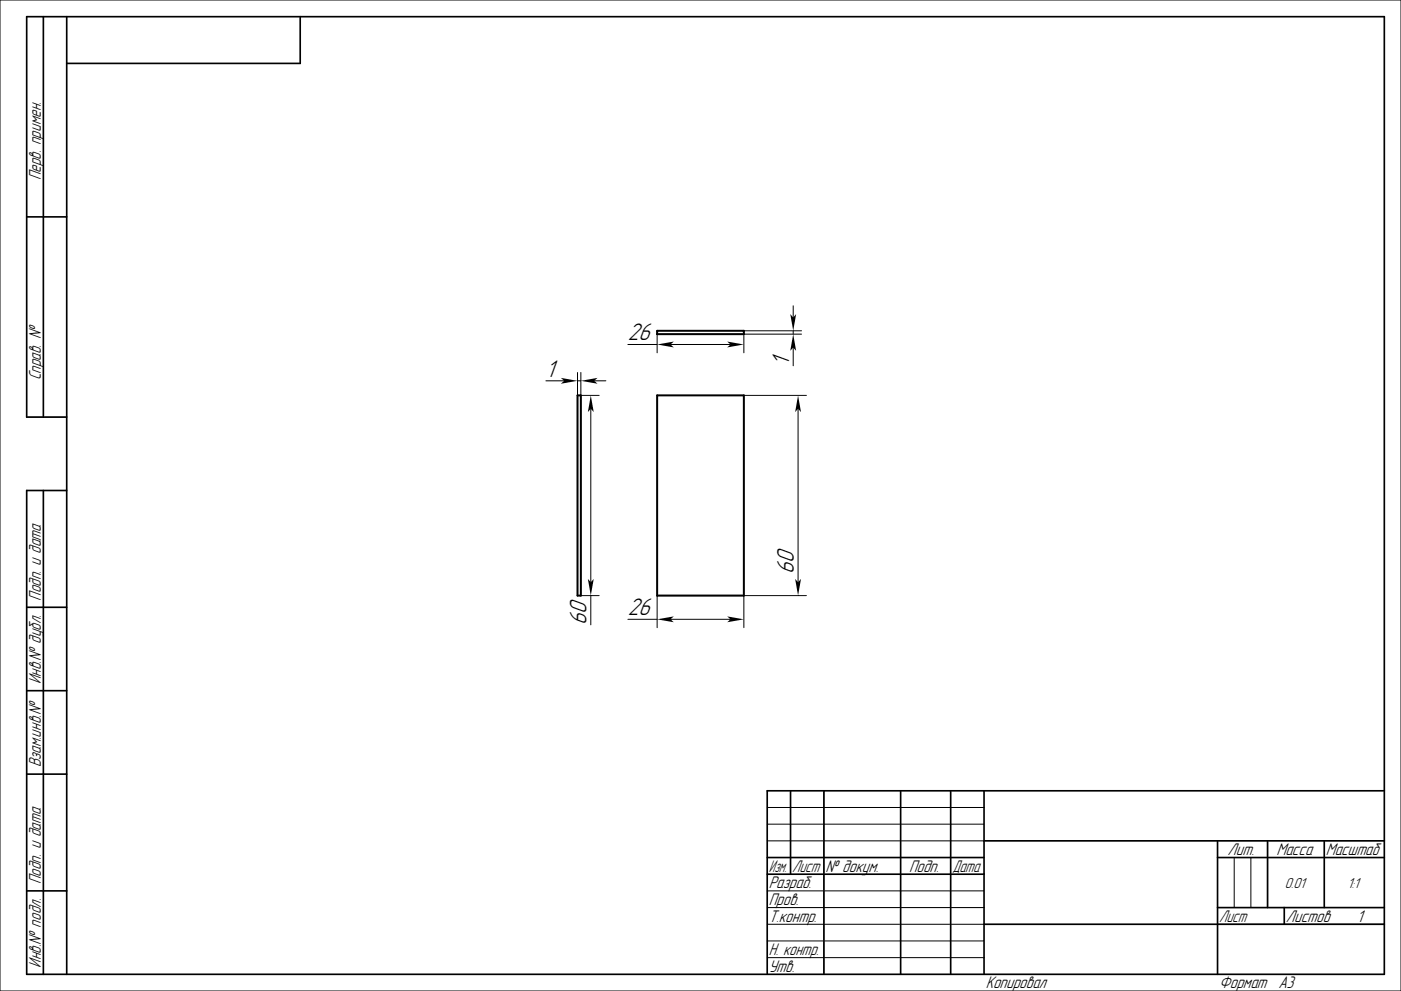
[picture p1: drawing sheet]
<svg xmlns="http://www.w3.org/2000/svg" width="420mm" height="297mm" viewBox="0 0 420 297" stroke-linecap="round" stroke-linejoin="round" font-family="sans-serif">
<g fill="none" stroke="#000" stroke-width=".3">
<path d="M0 0h420v297h-420zM223 99.1h17.3M237.8 91.6v3.5M237.8 99.1v1M163.6 114.1h5.5M173.1 114.1h1M173.1 111.6v6.9M174.1 111.6v6.9h5.5M178.1 114.1h3.5M188.2 103.2h8.8M197 100.1v5.6M201 103.2h18"/>
<path d="M223 118.5h18.7M237.8 104.1v5.5M240.3 100.1h-17.3v5.6M177.1 122.5v52M239.2 122.5v52M174.1 178.5h5.5M177.1 178.5v8.8M197 178.5v9.6M241.7 178.5h-18.7v9.6M188.2 185.6h8.8M201 185.6h18M230 252h65"/>
<path d="M230 242h65M230 247h65M370 257v15M375 257v15M230 277h65M230 267h65M230 272h65M365 277h50M230 282h65M230 287h65"/>
</g>
<g fill="none" stroke="#000" stroke-width=".5">
<path d="M13 5v120M20 5v287M90 5v14h-70M8 65h12M20 125h-12v-120h407v287h-407v-145h12M13 147v145M8 182h12M8 207h12M8 232h12M237 237v25M247 237v55M270 237v55"/>
<path d="M285 237v55M295 237v55M415 237h-185v55M230 257h65M295 252h120M365 257h50M365 252v40M380 252v20M397 252v20M8 267h12M230 262h65M295 277h120"/>
<path d="M365 272h50M385 272v5"/>
</g>
<path d="M197 99.1h26v1h-26zM173.1 118.5h1v60h-1zM197 118.5h26v60h-26z" fill="none" stroke="#000" stroke-width=".6"/>
<g fill="#000">
<path d="M236.9 94.1l.9 1 .9-1-.9 5z" fill-rule="evenodd"/>
<path d="M168.1 113.3l5 .8-5 .9 1-.9z" fill-rule="evenodd"/>
<path d="M174.1 114.1l5-.8-1 .8 1 .9z" fill-rule="evenodd"/>
<path d="M197 103.2l5-.8-1 .8 1 .9z" fill-rule="evenodd"/>
<path d="M218 102.4l5 .8-5 .9 1-.9z" fill-rule="evenodd"/>
<path d="M237.8 100.1l.9 5-.9-1-.9 1z" fill-rule="evenodd"/>
<path d="M177.1 118.5l.9 5-.9-1-.9 1z" fill-rule="evenodd"/>
<path d="M239.2 118.5l.9 5-.9-1-.8 1z" fill-rule="evenodd"/>
<path d="M176.2 173.5l.9 1 .9-1-.9 5z" fill-rule="evenodd"/>
<path d="M238.4 173.5l.8 1 .9-1-.9 5z" fill-rule="evenodd"/>
<path d="M197 185.6l5-.9-1 .9 1 .9z" fill-rule="evenodd"/>
<path d="M218 184.7l5 .9-5 .9 1-.9z" fill-rule="evenodd"/>
</g>
<g font-size="6.7">
<text x="188.2" y="102">26</text>
<text x="163.6" y="112.9">1</text>
<text x="236.5" y="109.6" transform="rotate(-90 236.5 109.6)">1</text>
<text x="238" y="171.9" transform="rotate(-90 238 171.9)">60</text>
<text x="188.2" y="184.4">26</text>
<text x="175.9" y="187.3" transform="rotate(-90 175.9 187.3)">60</text>
</g>
<g font-size="4.7">
<text x="12.2" y="54" transform="rotate(-90 12.2 54)">Перв. примен.</text>
<text x="12.2" y="114" transform="rotate(-90 12.2 114)">Справ. №</text>
<text x="12.2" y="180" transform="rotate(-90 12.2 180)">Подп. и дата</text>
<text x="12.2" y="205" transform="rotate(-90 12.2 205)">Инв.№ дубл.</text>
<text x="12.2" y="230" transform="rotate(-90 12.2 230)">Взам.инв.№</text>
<text x="368" y="256.2">Лит.</text>
<text x="382.7" y="256.2">Масса</text>
<text x="397.5" y="256.2">Масштаб</text>
<text x="230.5" y="261.3">Изм.</text>
<text x="237.5" y="261.3">Лист</text>
<text x="247.5" y="261.3">№ докум.</text>
<text x="272.5" y="261.3">Подп.</text>
<text x="285.5" y="261.3">Дата</text>
<text x="12.2" y="265" transform="rotate(-90 12.2 265)">Подп. и дата</text>
<text x="230.5" y="266.3">Разраб.</text>
<text x="230.5" y="271.3">Пров.</text>
<text x="230.5" y="276.3">Т.контр.</text>
<text x="365.5" y="276.2">Лист</text>
<text x="385.5" y="276.2">Листов</text>
<text x="406.8" y="276.3">1</text>
<text x="230.5" y="286.3">Н. контр.</text>
<text x="12.2" y="290" transform="rotate(-90 12.2 290)">Инв.№ подл.</text>
<text x="230.5" y="291.3">Утв.</text>
<text x="295.5" y="296.3">Копировал</text>
<text x="365.5" y="296.3">Формат</text>
<text x="383.2" y="296.3">A3</text>
</g>
<g font-size="4">
<text x="385.2" y="266">0.01</text>
<text x="404" y="266">1:1</text>
</g>
</svg>
